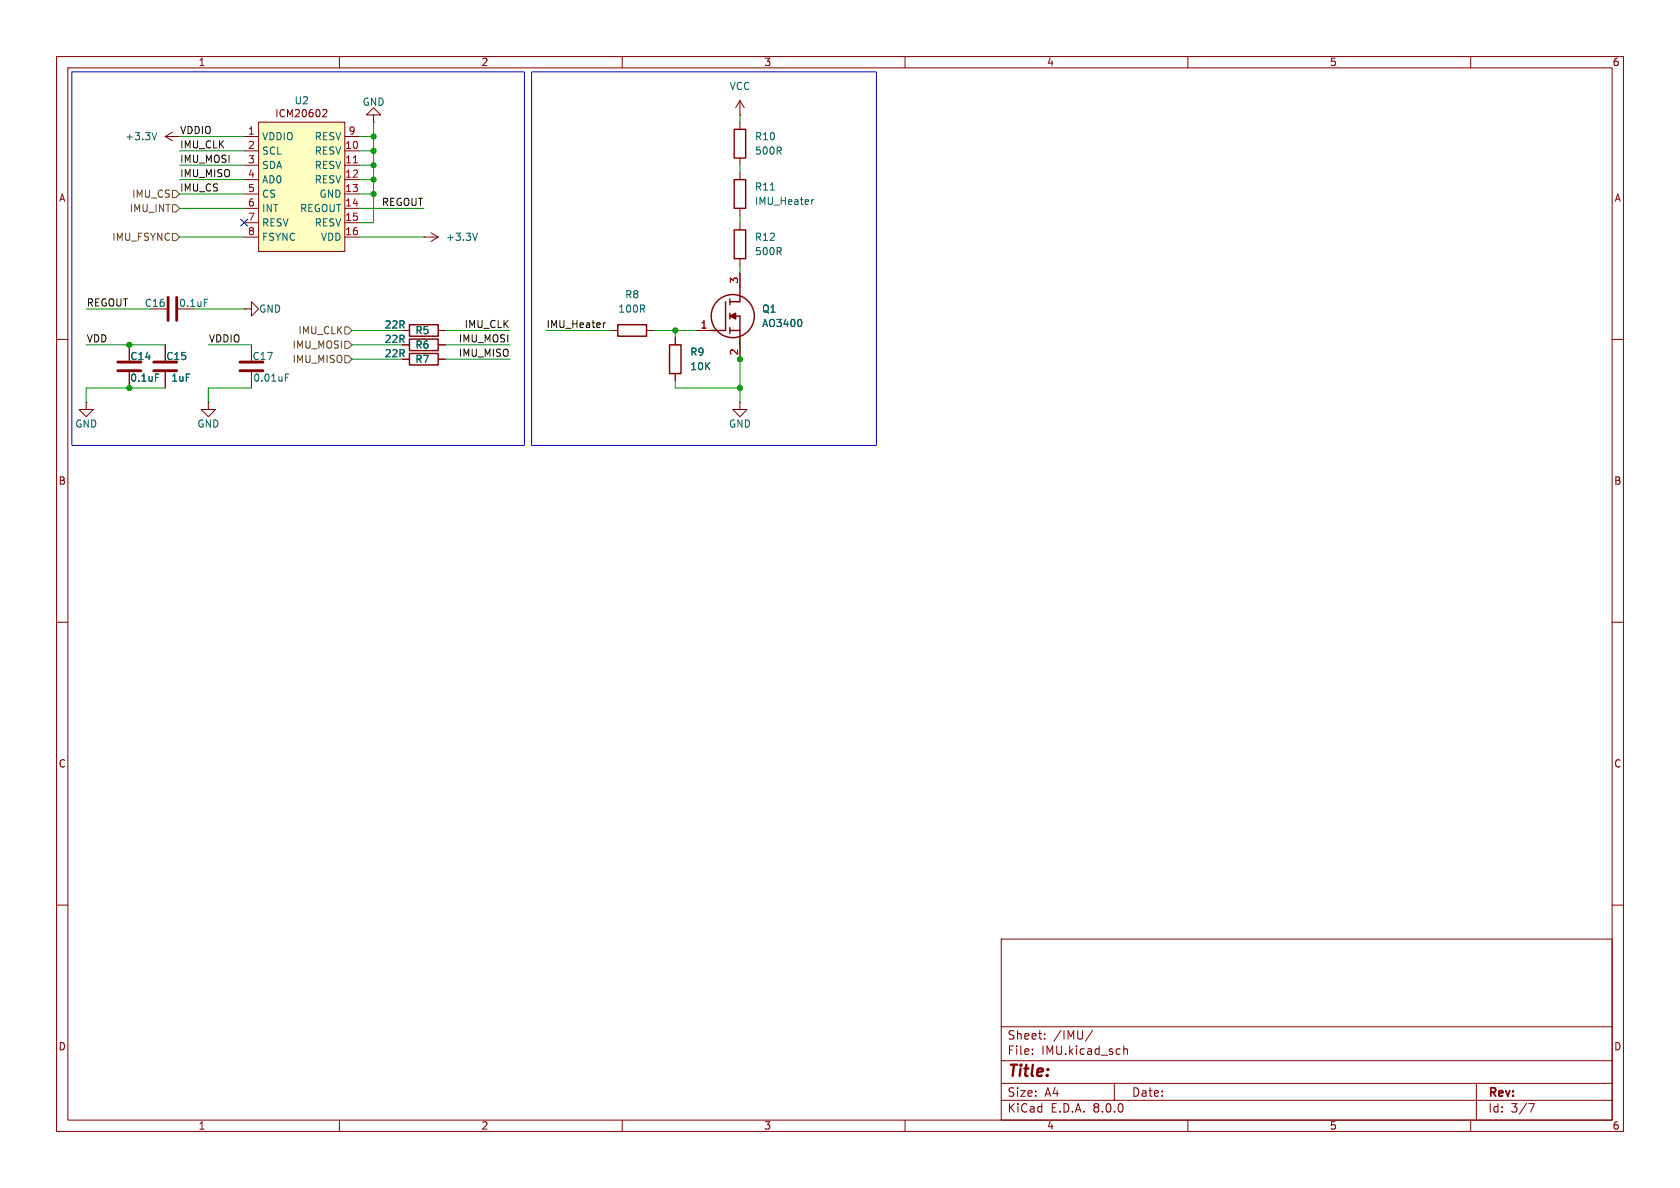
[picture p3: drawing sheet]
<svg xmlns="http://www.w3.org/2000/svg" width="297mm" height="210mm" viewBox="0 0 297 210" stroke-linecap="round" stroke-linejoin="round" font-family="sans-serif">
<g fill="none" stroke="#840000" stroke-width=".18">
<path d="M10 10h277v190h-277zM12 12h273v186h-273zM60 10v2M110 10v2M130.8 17.8v2.5M130.8 17.8l-.8 1.3M130.8 17.8l.8 1.3M160 10v2M210 10v2M260 10v2M29.2 24.1l1.3 .8M29.2 24.1h2.5"/>
<path d="M30.5 23.4l-1.3 .7M66 20.3h1.3l-1.3-1.2-1.2 1.2h1.2v1.3M66 21.6h.1M130.8 20.3h.1M130.8 21.6v1.3M130.8 27.9v1.3M130.8 30.5v1.3M130.8 36.8v1.3M130.8 39.4v1.2M10 60h2M26.7 54.6h2.8M43.2 54.6h1.2v-1.3l1.3 1.3-1.3 1.3v-1.3"/>
<path d="M43.2 54.6h.1M71.1 58.4h1.3M74.9 41.9h.1M74.9 41.9h2.6M76.2 41.1l1.3 .8M77.5 58.4h1.2M77.5 41.9l-1.3 .8M107.9 58.4h1.3M114.3 58.4h1.3M119.4 59.7v1.3M123.2 58.4h2.5M130.8 45.7v1.3"/>
<path d="M130.8 48.3v2.5M285 60h2M15.2 71.1v1.3h1.3l-1.3 1.3-1.2-1.3h1.2M15.2 71.1h.1M22.9 61v2.8M22.9 65.8v2.8M29.2 61v2.8M29.2 65.8v2.8M36.8 71.1v1.3h1.3l-1.3 1.3-1.2-1.3h1.2M36.8 71.1h.1M44.4 61v2.8M44.4 65.8v2.8"/>
<path d="M71.1 63.5h1.3M71.1 61h1.3M77.5 63.5h1.2M77.5 61h1.2M119.4 66v1.3M130.8 71.1v1.3h1.3l-1.3 1.3-1.3-1.3h1.3M130.8 71.1h.1M130.8 61v2.5M10 110h2M285 110h2M10 160h2M285 160h2"/>
<path d="M177 166h108v32h-108zM60 198v2M110 198v2M160 198v2M177 194.5h108M177 191.5h108M177 187.5h108M177 181.5h108M182.5 186.3v.1M182.5 185.5v.1M184.7 183.6v.1M184.7 182.8v.1"/>
<path d="M193.2 182.1l-1.3 2M197 191.5v3M198.7 184.9v1.5M198.7 185.5l.2-.1 .3 .1 .1 .9M210 198v2M260 198v2M261 191.5v6.5M270.2 195.1h1l-.6 1.5"/>
</g>
<g fill="none" stroke="#840000" stroke-width=".25">
<path d="M129.8 22.9h2v5h-2zM129.8 31.8h2v5h-2zM72.4 57.4h5.1v2h-5.1zM72.4 59.9h5.1v2.1h-5.1zM109.2 57.4h5.1v2h-5.1zM128.3 53.3v5.1h-2.6M129 58.4h1.8M129 52.8v1M129 55.4v1M129 57.9v1M129 55.9h1.8v5.1M129.8 40.6h2v5.1h-2z"/>
<path d="M130.8 50.8v2.5h-1.8M72.4 62.5h5.1v2h-5.1zM118.4 61h2v5h-2z"/>
<circle cx="129.5" cy="55.9" r="3.8"/>
</g>
<path d="M129 55.9l1-.5v1z" fill="#840000" stroke="#840000" stroke-width=".25"/>
<path d="M27.7 23.4l-.4 1.3M136.2 33.6h.7M143.9 35.3l-.4 .2M36.1 52.9h.6M84.4 41.2l-.4 1.3M141.6 56.6l.1 .3-.1 .7M27.5 66.1h.6M50.5 66.1h.6M50.5 66.7h.4" fill="none" stroke="#006464" stroke-width=".18"/>
<path d="M29.7 52.6v4M31.2 52.6v4M20.8 64h4.1M20.8 65.5h4.1M27.2 64h4M27.2 65.5h4M42.4 64h4.1M42.4 65.5h4.1" fill="none" stroke="#840000" stroke-width=".51"/>
<path d="M45.7 21.6h15.3v22.9h-15.3z" fill="#ffffc2"/>
<g fill="none" stroke="#840000" stroke-width=".18">
<path d="M57.1 19.5l.4-.1 .3 .3-.8 .9h.8M43.2 24.1h2.5M43.2 26.7h2.5M43.2 29.2h2.5M43.2 31.8h2.5M43.2 34.3h2.5M43.2 36.8h2.5M43.2 39.4h2.5M45.7 21.6h15.3v22.9h-15.3zM61 24.1h2.5M61 26.7h2.5M61 29.2h2.5"/>
<path d="M61 31.8h2.5M61 34.3h2.5M61 36.8h2.5M61 39.4h2.5M43.2 41.9h2.5M61 41.9h2.5M71.1 58.4h1.3M77.5 58.4h1.2M119.4 59.7v1.3M123.2 58.4h2.5M130.8 48.3v2.5M22.9 61v2.8"/>
<path d="M22.9 65.8v2.8M29.2 61v2.8M29.2 65.8v2.8M71.1 63.5h1.3M71.1 61h1.3M77.5 63.5h1.2M77.5 61h1.2M119.4 66v1.3M130.8 61v2.5"/>
</g>
<path d="M62.5 28.8h.7" fill="none" stroke="#a90000" stroke-width=".18"/>
<path d="M30.5 33.7h.6l.6 .6-.6 .6h-.6zM30.5 36.2h.6l.6 .6-.6 .7h-.6zM30.5 41.3h.6l.6 .6-.6 .6h-.6zM61 57.8h.6l.6 .6-.6 .7h-.6zM61 60.3h.6l.6 .7-.6 .6h-.6zM61 62.9h.6l.6 .6-.6 .6h-.6z" fill="none" stroke="#725600" stroke-width=".18"/>
<path d="M107 57.1l-.3 .2" fill="none" stroke="#0f0f0f" stroke-width=".18"/>
<path d="M12.7 12.7h80v66h-80zM94 12.7h60.9v66h-60.9z" fill="none" stroke="#0000c2" stroke-width=".18"/>
<g fill="none" stroke="#009600" stroke-width=".18">
<path d="M31.7 36.8h11.5M31.7 31.8h11.5M31.7 34.3h11.5M31.7 26.7h11.5M31.7 24.1h11.5M31.7 29.2h11.5M63.5 36.8h11.4M63.5 31.8h2.5M63.5 34.3h2.5M63.5 26.7h2.5M63.5 24.1h2.5M63.5 29.2h2.5"/>
<path d="M66 21.6v17.8h-2.5M130.8 20.3v1.3M130.8 29.2v1.3M130.8 38.1v1.3M15.2 54.6h11.5M31.7 41.9h11.5M34.3 54.6h8.9M62.2 58.4h8.9M63.5 41.9h11.4M78.7 58.4h11.5M96.5 58.4h11.4M115.6 58.4h7.6"/>
<path d="M119.4 58.4v1.3M130.8 47v1.3M130.8 59.7v11.4M15.2 61h14M29.2 68.6h-14v2.5M36.8 61h7.6M44.4 68.6h-7.6v2.5M62.2 61h8.9M62.2 63.5h8.9M78.7 61h11.5M78.7 63.5h11.5M119.4 67.3v1.3h11.4"/>
</g>
<path d="M42.6 38.8l1.2 1.2M43.8 38.8l-1.2 1.2" fill="none" stroke="#000084" stroke-width=".18"/>
<path d="M141.6 56.6l.1 .3-.1 .7M27.5 66.1h.6" fill="none" stroke="#006464" stroke-width=".18"/>
<g fill="#009600" stroke="#009600" stroke-width=".18">
<circle cx="22.9" cy="61" r=".46"/>
<circle cx="22.9" cy="68.6" r=".46"/>
<circle cx="66" cy="31.8" r=".46"/>
<circle cx="66" cy="34.3" r=".46"/>
<circle cx="130.8" cy="68.6" r=".46"/>
<circle cx="130.8" cy="63.5" r=".46"/>
<circle cx="119.4" cy="58.4" r=".46"/>
<circle cx="66" cy="24.1" r=".46"/>
<circle cx="66" cy="26.7" r=".46"/>
<circle cx="66" cy="29.2" r=".46"/>
</g>
<text font-size="2.8" fill="#840000" x="178" y="190.9">Title:</text>
<g font-size="2.1" fill="#840000">
<text x="178" y="184">Sheet:</text>
<text x="186.2" y="184">/IMU/</text>
<text x="178" y="186.7">File:</text>
<text x="184.1" y="186.7">IMU.kicad_sch</text>
<text x="178" y="196.9">KiCad</text>
<text x="178" y="194.1">Size:</text>
<text x="184.7" y="194.1">A4</text>
<text x="185.7" y="196.9">E.D.A.</text>
<text x="193.3" y="196.9">8.0.0</text>
<text x="200" y="194.1">Date:</text>
<text x="263" y="194.3">Rev:</text>
<text x="263" y="196.9">Id:</text>
<text x="267.1" y="196.9">3/7</text>
</g>
<g font-size="1.8" fill="#840000">
<text x="35" y="11.9">1</text>
<text x="85" y="11.9">2</text>
<text x="135" y="11.9">3</text>
<text x="185" y="11.9">4</text>
<text x="235" y="11.9">5</text>
<text x="285" y="11.9">6</text>
<text x="48" y="20.9">ICM20602</text>
<text x="10.3" y="35.9">A</text>
<text x="285.3" y="35.9">A</text>
<text x="10.3" y="85.9">B</text>
<text x="285.3" y="85.9">B</text>
<text x="10.3" y="135.9">C</text>
<text x="285.3" y="135.9">C</text>
<text x="10.3" y="185.9">D</text>
<text x="285.3" y="185.9">D</text>
<text x="35" y="199.9">1</text>
<text x="85" y="199.9">2</text>
<text x="135" y="199.9">3</text>
<text x="185" y="199.9">4</text>
<text x="235" y="199.9">5</text>
<text x="285" y="199.9">6</text>
</g>
<g font-size="1.8" fill="#006464">
<text x="128.9" y="16.1">VCC</text>
<text x="52" y="18.6">U2</text>
<text x="64" y="18.9">GND</text>
<text x="22" y="25">+3.3V</text>
<text x="46.2" y="25">VDDIO</text>
<text x="46.2" y="27.5">SCL</text>
<text x="55.5" y="27.5">RESV</text>
<text x="55.5" y="25">RESV</text>
<text x="133.4" y="27.5">500R</text>
<text x="133.4" y="25">R10</text>
<text x="46.2" y="30.1">SDA</text>
<text x="46.2" y="32.6">AD0</text>
<text x="46.2" y="35.2">CS</text>
<text x="55.5" y="30.1">RESV</text>
<text x="55.5" y="32.6">RESV</text>
<text x="56.4" y="35.2">GND</text>
<text x="133.4" y="33.9">R11</text>
<text x="46.2" y="37.7">INT</text>
<text x="46.2" y="40.2">RESV</text>
<text x="52.9" y="37.7">REGOUT</text>
<text x="55.5" y="40.2">RESV</text>
<text x="133.4" y="36.4">IMU_Heater</text>
<text x="46.2" y="42.8">FSYNC</text>
<text x="56.6" y="42.8">VDD</text>
<text x="78.7" y="42.8">+3.3V</text>
<text x="133.4" y="45.3">500R</text>
<text x="133.4" y="42.8">R12</text>
<text x="110.4" y="52.9">R8</text>
<text x="25.5" y="54.5">C16</text>
<text x="31.6" y="54.5">0.1uF</text>
<text x="45.7" y="55.5">GND</text>
<text x="67.9" y="58.3">22R</text>
<text x="73.3" y="59.3">R5</text>
<text x="109.2" y="55.5">100R</text>
<text x="134.6" y="58">AO3400</text>
<text x="134.6" y="55.5">Q1</text>
<text x="22.9" y="63.9">C14</text>
<text x="29.3" y="63.9">C15</text>
<text x="44.5" y="63.9">C17</text>
<text x="67.9" y="63.3">22R</text>
<text x="67.9" y="60.8">22R</text>
<text x="73.3" y="64.4">R7</text>
<text x="73.3" y="61.8">R6</text>
<text x="121.9" y="63.1">R9</text>
<text x="121.9" y="65.6">10K</text>
<text x="22.9" y="67.7">0.1uF</text>
<text x="30.2" y="67.7">1uF</text>
<text x="44.7" y="67.7">0.01uF</text>
<text x="13.2" y="75.8">GND</text>
<text x="34.8" y="75.8">GND</text>
<text x="128.8" y="75.8">GND</text>
</g>
<g font-size="1.8" fill="#0f0f0f">
<text x="31.7" y="23.8">VDDIO</text>
<text x="31.7" y="26.3">IMU_CLK</text>
<text x="31.7" y="28.9">IMU_MOSI</text>
<text x="31.7" y="33.9">IMU_CS</text>
<text x="31.7" y="31.4">IMU_MISO</text>
<text x="67.4" y="36.5">REGOUT</text>
<text x="15.2" y="54.3">REGOUT</text>
<text x="82" y="58.1">IMU_CLK</text>
<text x="96.5" y="58.1">IMU_Heater</text>
<text x="15.2" y="60.6">VDD</text>
<text x="36.8" y="60.6">VDDIO</text>
<text x="81" y="63.2">IMU_MISO</text>
<text x="81" y="60.6">IMU_MOSI</text>
</g>
<g font-size="1.8" fill="#a90000">
<text x="43.7" y="23.9">1</text>
<text x="61.5" y="23.9">9</text>
<text x="43.7" y="26.4">2</text>
<text x="43.7" y="29">3</text>
<text x="60.9" y="26.4">10</text>
<text x="60.9" y="29">11</text>
<text x="43.7" y="31.5">4</text>
<text x="43.7" y="34">5</text>
<text x="60.9" y="31.5">12</text>
<text x="60.9" y="34">13</text>
<text x="43.7" y="36.6">6</text>
<text x="43.7" y="39.1">7</text>
<text x="43.7" y="41.7">8</text>
<text x="60.9" y="36.6">14</text>
<text x="60.9" y="39.1">15</text>
<text x="60.9" y="41.7">16</text>
<text x="130.6" y="50.2" transform="rotate(-90 130.6 50.2)">3</text>
<text x="123.8" y="58.2">1</text>
<text x="130.6" y="62.9" transform="rotate(-90 130.6 62.9)">2</text>
</g>
<g font-size="1.8" fill="#725600">
<text x="23.3" y="35.2">IMU_CS</text>
<text x="22.8" y="37.7">IMU_INT</text>
<text x="19.7" y="42.8">IMU_FSYNC</text>
<text x="52.6" y="59.3">IMU_CLK</text>
<text x="51.6" y="61.8">IMU_MOSI</text>
<text x="51.6" y="64.4">IMU_MISO</text>
</g>
</svg>
